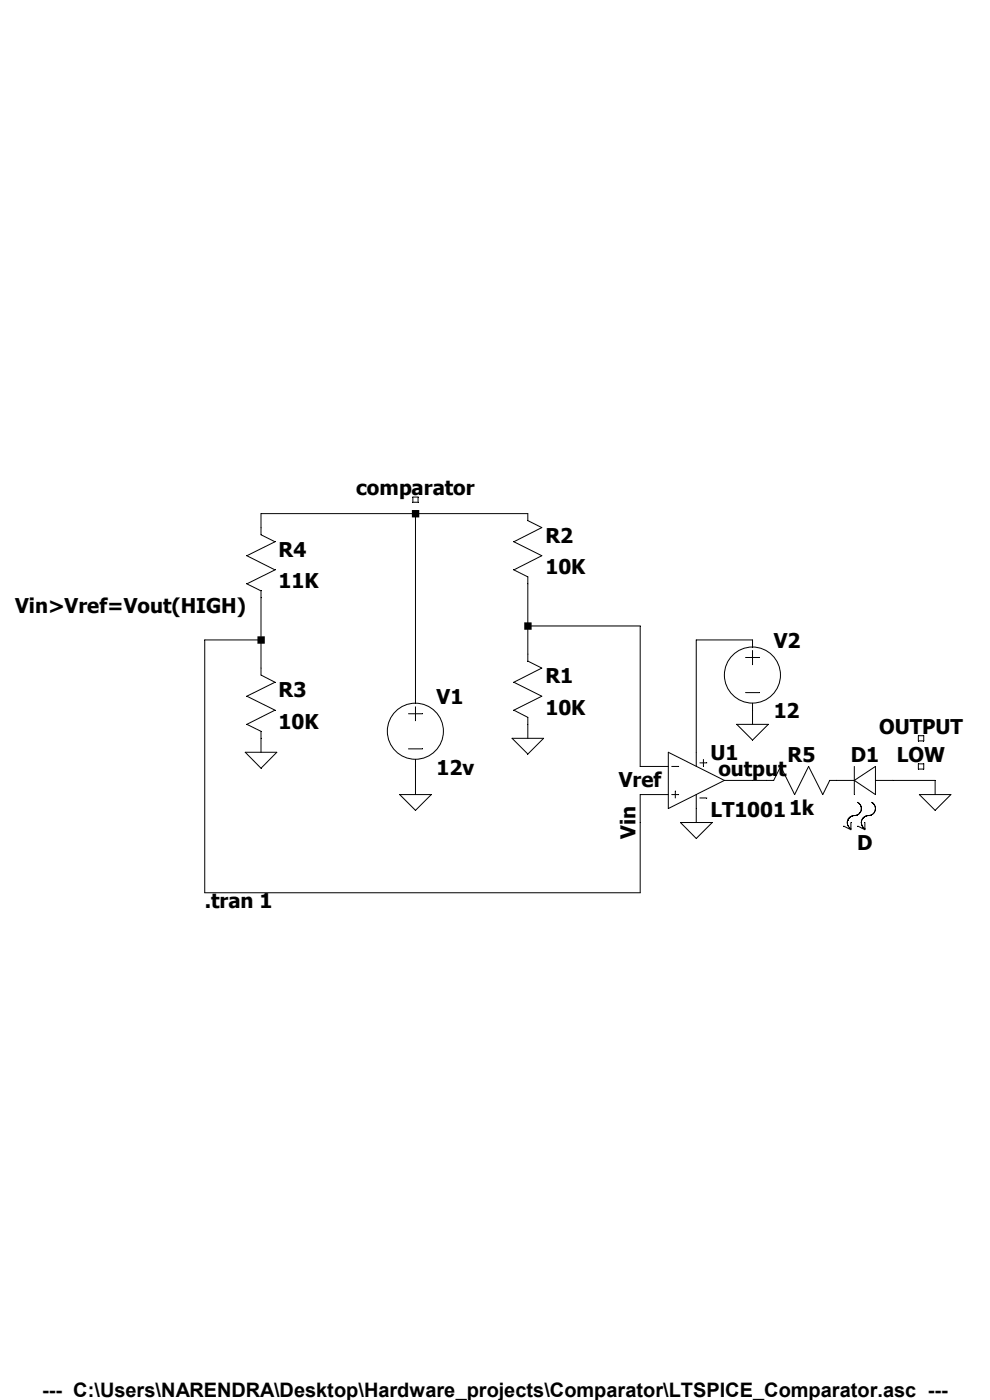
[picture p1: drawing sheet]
<svg xmlns="http://www.w3.org/2000/svg" width="210mm" height="297mm" viewBox="0 0 210 297" stroke-linecap="round" stroke-linejoin="round" font-family="sans-serif">
<g fill="none" stroke="#000" stroke-width=".21">
<path d="M87.6 105.5h1.1v1.1h-1.1zM88.1 109v40.2M55.4 135.8h-12v53.6h92.4v-20.8h6M112 132.8h23.8v29.8h6M158.2 139.5h2.9M159.6 137.3v-1.5h-11.9v26.8M159.6 138v3M52 159.6h6.7l-3.3 3.4zM86.7 151.4h2.9M86.7 158.9h2.9M88.1 149.9v3M108.6 156.6h6.7l-3.3 3.4z"/>
<path d="M112 156.6v-4.4l-3-1.5 5.9-3-5.9-3 5.9-3-2.9-1.4v-17.9l-3-1.5 5.9-3-5.9-3 5.9-3-2.9-1.5v-1.4h-56.6v4.5l2.9 1.4-5.9 3 5.9 3-5.9 3 3 1.4v17.9l2.9 1.5-5.9 3 5.9 3-5.9 3 3 1.5v4.4M141.8 159.6l11.9 6-11.9 5.9zM156.3 153.7h6.7l-3.4 3.3zM158.2 146.9h2.9M159.6 149.2v4.5M194.8 156.1h1.2v1.1h-1.2zM84.8 168.6h6.7l-3.4 3.3zM88.1 161.1v7.5M142.5 162.6h1.5M142.5 168.6h1.5M143.3 167.8v1.5M144.4 174.5h6.7l-3.4 3.4z"/>
<path d="M147.7 168.6v5.9M148.5 161.8h1.4M148.5 169.3h1.4M149.2 161.1v1.5M153.7 165.6h10.4l1.5-3 3 6 2.9-6 3 6 1.5-3h5.2M180.5 174.5v1.5l-1.5-.7M181.2 162.6v6M181.2 165.6l4.5-3v6zM181.9 170.2l.1 .1a1.51 1.51 0 0 1 .7 1.6l-.3 .5a1.98 1.98 0 0 1-1.6 .7 1.53 1.53 0 0 0-.9 2l.7 .8M183.5 174.5v1.5l-1.5-.7M184.9 170.2a1.45 1.45 0 0 1 .8 1.4 1.45 1.45 0 0 1-.9 1.3l-.4 .1a1.5 1.5 0 0 0-1.6 1.1 1.5 1.5 0 0 0 .8 1.8M185.7 165.6h12.7v3"/>
<path d="M194.8 162.1h1.2v1.1h-1.2zM195 168.6h6.7l-3.3 3.3z"/>
<circle cx="88.1" cy="155.1" r="5.9"/>
<circle cx="159.6" cy="143.2" r="5.9"/>
</g>
<path d="M54.6 135h1.6v1.6h-1.6zM87.4 108.2h1.5v1.6h-1.5zM111.2 132h1.6v1.6h-1.6z" fill-rule="evenodd" fill="#000"/>
<g font-size="4.3">
<text x="75.6" y="105.1">comparator</text>
<text x="59.1" y="118.2">R4</text>
<text x="115.7" y="115.2">R2</text>
<text x="59.1" y="124.8">11K</text>
<text x="115.7" y="121.9">10K</text>
<text x="3.2" y="130.1">Vin&gt;Vref=Vout(HIGH)</text>
<text x="164.1" y="137.5">V2</text>
<text x="59.1" y="148">R3</text>
<text x="92.6" y="149.4">V1</text>
<text x="115.7" y="144.9">R1</text>
<text x="59.1" y="154.6">10K</text>
<text x="115.7" y="151.7">10K</text>
<text x="164.1" y="152.4">12</text>
<text x="186.5" y="155.7">OUTPUT</text>
<text x="150.7" y="161.3">U1</text>
<text x="167.1" y="161.7">R5</text>
<text x="180.5" y="161.7">D1</text>
<text x="190.2" y="161.7">LOW</text>
<text x="92.6" y="164.3">12v</text>
<text x="131.3" y="166.9">Vref</text>
<text x="152.4" y="164.7">output</text>
<text x="150.7" y="173.3">LT10011k</text>
<text x="134.8" y="178" transform="rotate(-90 134.8 178)">Vin</text>
<text x="181.8" y="180.3">D</text>
<text x="43.4" y="192.6">.tran 1</text>
</g>
<text font-size="4.2" x="9" y="296.3">--- C:\Users\NARENDRA\Desktop\Hardware_projects\Comparator\LTSPICE_Comparator.asc ---</text>
</svg>
